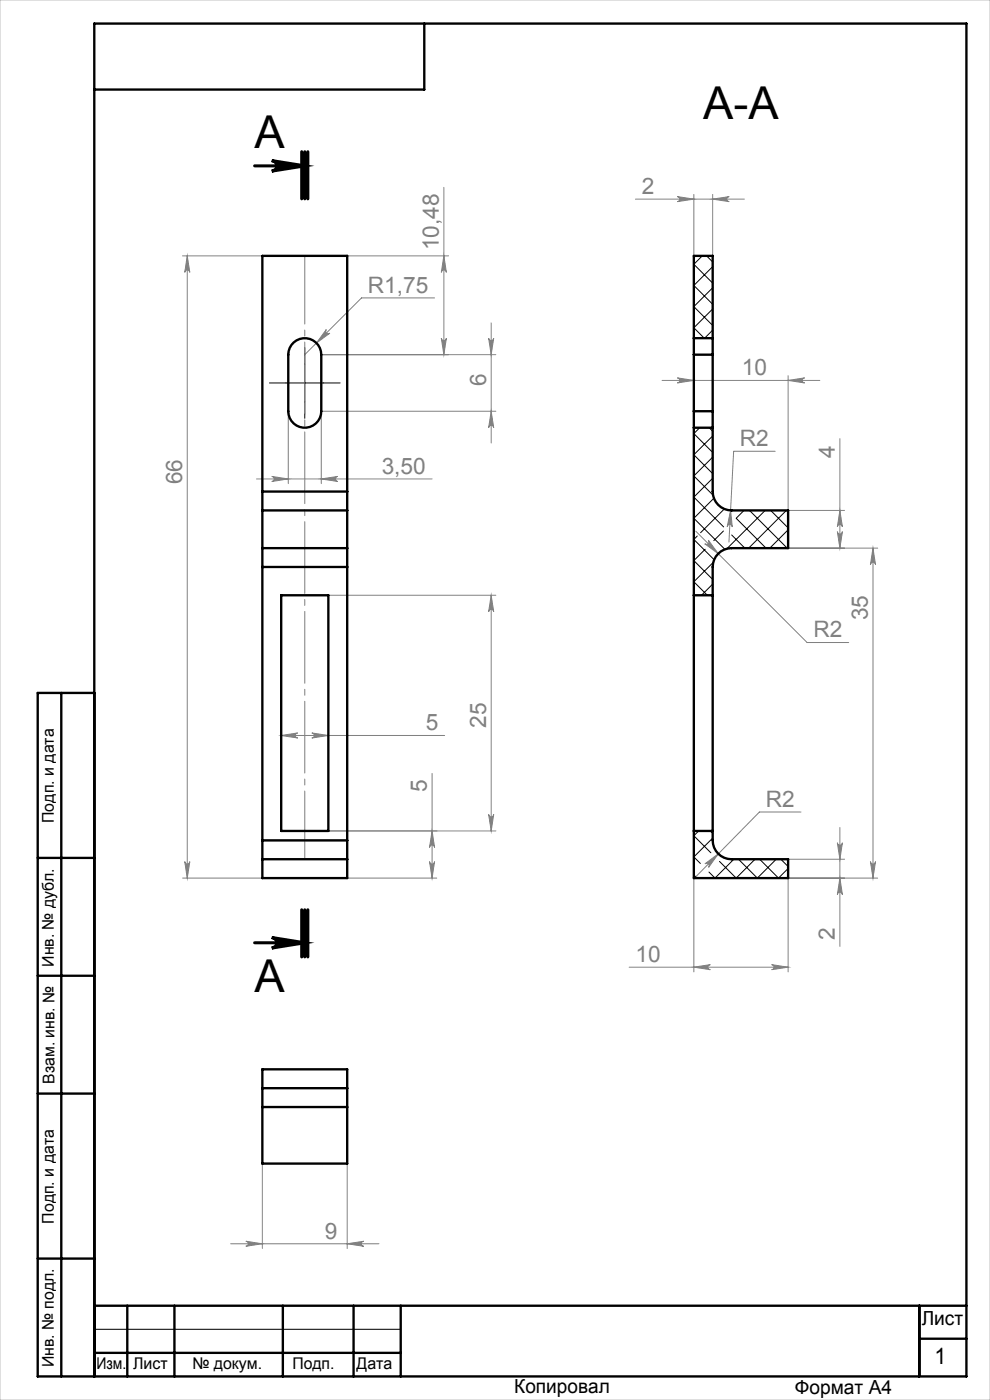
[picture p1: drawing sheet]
<svg xmlns="http://www.w3.org/2000/svg" width="210mm" height="297mm" viewBox="0 0 210 297" stroke-linecap="round" stroke-linejoin="round" font-family="sans-serif">
<path d="M57.6 34.1l7 1.1-7 1.1a1.12 1.12 0 0 0 1.1-1.1 1.12 1.12 0 0 0-1.1-1.1zM57.6 198.9l7 1.1-7 1.1a1.12 1.12 0 0 0 1.1-1.1 1.12 1.12 0 0 0-1.1-1.1z" fill="none" stroke="#000" stroke-width=".65" stroke-linecap="butt"/>
<g fill="none" stroke="#808080" stroke-width=".21">
<path d="M94.2 39.7v35.5M38.7 54.3h16.9M39.7 54.3l.6 3.5a.54 .54 0 0 0-.6-.5 .54 .54 0 0 0-.5 .5zM39.7 54.3v132M73.7 54.3h21.5M94.2 54.3l.5 3.5a.54 .54 0 0 0-.5-.5 .54 .54 0 0 0-.6 .5zM134.8 42.2h23.1M143.7 41.7l3.5 .5-3.5 .6a.54 .54 0 0 0 .5-.6 .54 .54 0 0 0-.5-.5zM147.2 41.2v13.1M151.2 42.2l3.5-.5a.54 .54 0 0 0-.5 .5 .54 .54 0 0 0 .5 .6zM151.2 41.2v13.1M68.2 75.2h37"/>
<path d="M69.2 69.9a.54 .54 0 0 0 0 .8 .54 .54 0 0 0 .8 0l-2.9 2.1zM92.2 63.2h-15.5l-12.1 12M93.6 71.7a.54 .54 0 0 0 .6 .6 .54 .54 0 0 0 .5-.6l-.5 3.5zM103.6 71.7a.54 .54 0 0 0 .6 .6 .54 .54 0 0 0 .5-.6l-.5 3.5zM104.2 68.5v25.5M167.2 79.7v28.6M61.1 87.3v15.3M104.2 87.2l.5 3.5a.54 .54 0 0 0-.5-.5 .54 .54 0 0 0-.6 .5zM105.2 87.2l-37.1 .1v15.3M140.4 80.7h33.5M143.7 80.2l3.5 .5-3.5 .5a.54 .54 0 0 0 .5-.5 .54 .54 0 0 0-.5-.5zM164.4 95.7h-8.8l-1 19.3"/>
<path d="M167.2 80.7l3.5-.5a.54 .54 0 0 0-.5 .5 .54 .54 0 0 0 .5 .5zM178.2 93.1v23.2M54.4 101.6h37.3M57.6 101.1l3.5 .5-3.5 .5a.54 .54 0 0 0 .6-.5 .54 .54 0 0 0-.6-.5zM68.1 101.6l3.5-.5a.54 .54 0 0 0-.5 .5 .54 .54 0 0 0 .5 .5zM147.6 112.7l23.6 23.6h8.8M149.5 115.4a.54 .54 0 0 0 .7-.1 .54 .54 0 0 0 .1-.7l2 2.9zM155 108.3l.3 3.5a.54 .54 0 0 0-.5-.5 .54 .54 0 0 0-.5 .4zM167.2 116.3h19M167.2 108.3h12M177.6 112.8a.54 .54 0 0 0 .6 .5 .54 .54 0 0 0 .5-.5l-.5 3.5zM178.2 108.3l.5 3.5a.54 .54 0 0 0-.5-.5 .54 .54 0 0 0-.6 .5z"/>
<path d="M185.2 116.3l.5 3.5a.54 .54 0 0 0-.5-.5 .54 .54 0 0 0-.6 .5zM185.2 116.3v70M69.7 126.3h35.5M104.2 126.3l.5 3.5a.54 .54 0 0 0-.5-.5 .54 .54 0 0 0-.6 .5zM104.2 126.3v50M59.6 156l3.5-.5a.54 .54 0 0 0-.5 .5 .54 .54 0 0 0 .5 .6zM59.6 156h34.7M66.1 155.5l3.5 .5-3.5 .6a.54 .54 0 0 0 .6-.6 .54 .54 0 0 0-.6-.5zM69.7 176.3h35.5M91.6 176.3l.6 3.5a.54 .54 0 0 0-.6-.5 .54 .54 0 0 0-.5 .5zM91.6 164.1v22.2M103.6 172.8a.54 .54 0 0 0 .6 .5 .54 .54 0 0 0 .5-.5l-.5 3.5z"/>
<path d="M169.9 172.3h-8.8l-13.4 13.6M177.6 178.8a.54 .54 0 0 0 .6 .5 .54 .54 0 0 0 .5-.5l-.5 3.5zM178.2 175.6v25.2M38.7 186.3h16.9M39.2 182.8a.54 .54 0 0 0 .5 .5 .54 .54 0 0 0 .6-.5l-.6 3.5zM73.7 186.3h18.9M91.1 182.8a.54 .54 0 0 0 .5 .5 .54 .54 0 0 0 .6-.5l-.6 3.5zM147.2 186.3v19.9M149.5 183.3l2.9-2.2-2.1 2.9a.54 .54 0 0 0 0-.7 .54 .54 0 0 0-.8 0zM155.2 182.3h24M167.2 186.3v19.9M167.2 186.3h19"/>
<path d="M178.2 186.3l.5 3.5a.54 .54 0 0 0-.5-.5 .54 .54 0 0 0-.6 .5zM184.6 182.8a.54 .54 0 0 0 .6 .5 .54 .54 0 0 0 .5-.5l-.5 3.5zM133.5 205.2h33.7M147.2 205.2l3.5-.6a.54 .54 0 0 0-.5 .6 .54 .54 0 0 0 .5 .5zM163.7 204.6l3.5 .6-3.5 .5a.54 .54 0 0 0 .5-.5 .54 .54 0 0 0-.5-.6zM55.6 246.9v18M73.6 246.9v18M48.9 263.9h31.5M52.1 263.3l3.5 .6-3.5 .5a.54 .54 0 0 0 .6-.5 .54 .54 0 0 0-.6-.6zM73.6 263.9l3.5-.6a.54 .54 0 0 0-.5 .6 .54 .54 0 0 0 .5 .5z"/>
</g>
<path d="M54 35.2h10.6M64 32.2v10M64.6 32.2v10M65.3 32.2v10M64 193v10M64.6 193v10M65.3 193v10zM54 200h10.6" fill="none" stroke="#000" stroke-width=".65"/>
<path d="M64.6 77.2v8M60.6 81.2h8M20 282h65" fill="none" stroke="#000" stroke-width=".21"/>
<g fill="none" stroke="#000" stroke-width=".5">
<path d="M90 5v14h-70M13 147v145M20 147h-12v145h197v-287h-185v287M8 182h12M8 207h12M8 232h12M8 267h12M20 277h185M27 277v15M37 277v15M60 277v15M75 277v15"/>
<path d="M85 277v15M195 277v15M20 287h65M195 284h10"/>
</g>
<path d="M0 0h210v297h-210z" fill="none" stroke="#c0c0c0" stroke-width=".21"/>
<path d="M64.6 77.2v-3.5M60.6 81.2h-3.5M64.6 85.2v3.5M68.6 81.2h3.5" fill="none" stroke="#000" stroke-width=".21" stroke-dasharray="15.2 1.3 1.3 1.3"/>
<path d="M64.6 54.3v128" fill="none" stroke="#808080" stroke-width=".21" stroke-dasharray="15.2 1.3 1.3 1.3" stroke-dashoffset=".8"/>
<path d="M57.6 34.1l7 1.1-7 1.1a1.12 1.12 0 0 0 1.1-1.1 1.12 1.12 0 0 0-1.1-1.1zM57.6 198.9l7 1.1-7 1.1a1.12 1.12 0 0 0 1.1-1.1 1.12 1.12 0 0 0-1.1-1.1z" fill="#000"/>
<g fill="#808080">
<path d="M68.1 101.6l3.5-.5a.54 .54 0 0 0-.5 .5 .54 .54 0 0 0 .5 .5zM57.6 101.1l3.5 .5-3.5 .5a.54 .54 0 0 0 .6-.5 .54 .54 0 0 0-.6-.5zM163.7 204.6l3.5 .6-3.5 .5a.54 .54 0 0 0 .5-.5 .54 .54 0 0 0-.5-.6zM147.2 205.2l3.5-.6a.54 .54 0 0 0-.5 .6 .54 .54 0 0 0 .5 .5zM73.6 263.9l3.5-.6a.54 .54 0 0 0-.5 .6 .54 .54 0 0 0 .5 .5zM52.1 263.3l3.5 .6-3.5 .5a.54 .54 0 0 0 .6-.5 .54 .54 0 0 0-.6-.6z"/>
<path d="M69.2 69.9l-2.1 2.9 2.9-2.1a.54 .54 0 0 1-.8 0 .54 .54 0 0 1 0-.8zM149.5 115.4l2.8 2.1-2-2.9a.54 .54 0 0 1-.1 .7 .54 .54 0 0 1-.7 .1zM149.5 183.3a.54 .54 0 0 1 .8 0 .54 .54 0 0 1 0 .7l2.1-2.9zM155 108.3l-.7 3.4a.54 .54 0 0 1 .5-.4 .54 .54 0 0 1 .5 .5z"/>
<path d="M66.1 155.5l3.5 .5-3.5 .6a.54 .54 0 0 0 .6-.6 .54 .54 0 0 0-.6-.5zM59.6 156l3.5-.5a.54 .54 0 0 0-.5 .5 .54 .54 0 0 0 .5 .6zM167.2 80.7l3.5-.5a.54 .54 0 0 0-.5 .5 .54 .54 0 0 0 .5 .5zM143.7 80.2l3.5 .5-3.5 .5a.54 .54 0 0 0 .5-.5 .54 .54 0 0 0-.5-.5zM151.2 42.2l3.5-.5a.54 .54 0 0 0-.5 .5 .54 .54 0 0 0 .5 .6zM143.7 41.7l3.5 .5-3.5 .6a.54 .54 0 0 0 .5-.6 .54 .54 0 0 0-.5-.5z"/>
<path d="M39.2 182.8a.54 .54 0 0 0 .5 .5 .54 .54 0 0 0 .6-.5l-.6 3.5zM39.7 54.3l.6 3.5a.54 .54 0 0 0-.6-.5 .54 .54 0 0 0-.5 .5zM91.1 182.8a.54 .54 0 0 0 .5 .5 .54 .54 0 0 0 .6-.5l-.6 3.5zM91.6 176.3l.6 3.5a.54 .54 0 0 0-.6-.5 .54 .54 0 0 0-.5 .5zM184.6 182.8a.54 .54 0 0 0 .6 .5 .54 .54 0 0 0 .5-.5l-.5 3.5zM185.2 116.3l.5 3.5a.54 .54 0 0 0-.5-.5 .54 .54 0 0 0-.6 .5zM178.2 186.3l.5 3.5a.54 .54 0 0 0-.5-.5 .54 .54 0 0 0-.6 .5zM177.6 178.8a.54 .54 0 0 0 .6 .5 .54 .54 0 0 0 .5-.5l-.5 3.5zM177.6 112.8a.54 .54 0 0 0 .6 .5 .54 .54 0 0 0 .5-.5l-.5 3.5zM178.2 108.3l.5 3.5a.54 .54 0 0 0-.5-.5 .54 .54 0 0 0-.6 .5z"/>
<path d="M103.6 172.8a.54 .54 0 0 0 .6 .5 .54 .54 0 0 0 .5-.5l-.5 3.5zM104.2 126.3l.5 3.5a.54 .54 0 0 0-.5-.5 .54 .54 0 0 0-.6 .5z"/>
<path d="M103.6 71.7a.54 .54 0 0 0 .6 .6 .54 .54 0 0 0 .5-.6l-.5 3.5zM104.2 87.2l.5 3.5a.54 .54 0 0 0-.5-.5 .54 .54 0 0 0-.6 .5zM94.2 54.3l.5 3.5a.54 .54 0 0 0-.5-.5 .54 .54 0 0 0-.6 .5zM93.6 71.7a.54 .54 0 0 0 .6 .6 .54 .54 0 0 0 .5-.6l-.5 3.5z"/>
</g>
<g fill="none" stroke="#000" stroke-width=".5">
<path d="M62.3 72.6a3.5 3.5 0 0 1 3.8-.6 3.5 3.5 0 0 1 2 3.2v12a3.5 3.5 0 0 1-3.5 3.5 3.5 3.5 0 0 1-3.5-3.5v-12a3.5 3.5 0 0 1 1.2-2.6zM147.2 71.7v3.5M147.2 71.7v-17.4h4v17.4M147.2 71.7h4M147.2 75.2v12M147.2 75.2h4M151.2 71.7v3.5M151.2 75.2v12M147.2 87.2v3.5M147.2 90.7v95.6h20v-4h-12a4 4 0 0 1-4-4v-58a4 4 0 0 1 4-4h12v-8h-12a4 4 0 0 1-4-4v-13.6M147.2 87.2h4M147.2 90.7h4"/>
<path d="M151.2 87.2v3.5M55.6 116.3v4M55.6 104.3v4M55.6 104.3v-50h18v50M55.6 108.3v8M55.6 108.3h18M55.6 116.3h18M55.6 104.3h18M73.6 116.3v4M73.6 104.3v4M73.6 108.3v8M55.6 120.3v58"/>
<path d="M55.6 120.3h18M59.6 126.3h10v50h-10zM73.6 120.3v58M147.2 126.3h4M55.6 178.3v4M55.6 178.3h18M73.6 178.3v4M147.2 176.3h4M55.6 182.3v4h18v-4M55.6 182.3h18M55.6 230.9v4M55.6 230.9v-4h18v4"/>
<path d="M55.6 234.9v12h18v-12M55.6 230.9h18M55.6 234.9h18M73.6 230.9v4"/>
</g>
<g fill="none" stroke="#000" stroke-width=".21">
<path d="M149 54.3l-1.8 1.8 4 4M149.9 54.3l1.3 1.3M151.2 56.6l-4 4 4 4M151.2 61l-4 4 4 4M151.2 65.5l-4 4 2.2 2.2M151.2 70l-1.7 1.7M148.4 90.7l-1.2 1.3 4 4M150.4 90.7l.8 .8M151.2 92.5l-4 4 4 4M151.2 97l-4 4 4.1 4M147.9 113.7l-.7 .7 4.3 4.3M149.6 116.5l-2.4 2.4 4 4"/>
<path d="M151.2 101.5l-4 4 6.3 6.3M151.3 119.3l-4.1 4.1 2.8 2.9M151.4 105.7l-4.2 4.2 6.6 6.6M153.5 112.7l-2.1 2M153.6 108l-5 5M155.2 113.5l2.8 2.8M156.2 110l6.3 6.3M157.8 108.3l-1.6 1.6M159 108.3l8 8M162.3 108.3l-8.1 8.1M163.5 108.3l3.7 3.7M166.8 108.3l-8 8"/>
<path d="M167.2 112.4l-3.9 3.9M151.2 123.9l-2.4 2.4M148.2 176.3l-1 1 3.6 3.6M150.6 176.3l.6 .5M151.2 177.8l-4 4 1.4 1.4M147.6 185.9l-.4 .4M152.3 181.1h.1M155.7 182.3l-4 4-1.3-1.3M156.6 182.3l4 4 4-4M160.2 182.3l-4 4-3.6-3.6M161.1 182.3l4 4 2.1-2.1M165.6 182.3l1.6 1.5"/>
</g>
<g font-size="9.6">
<text x="149.2" y="25.2">A-A</text>
<text x="54" y="31.4">A</text>
<text x="54" y="210.5">A</text>
</g>
<g font-size="4.8" fill="#808080">
<text x="136.1" y="41.2">2</text>
<text x="93.1" y="53.1" transform="rotate(-90 93.1 53.1)">10,48</text>
<text x="78" y="62.1">R1,75</text>
<text x="103.1" y="81.9" transform="rotate(-90 103.1 81.9)">6</text>
<text x="157.4" y="79.6">10</text>
<text x="157" y="94.7">R2</text>
<text x="81" y="100.5">3,50</text>
<text x="177.1" y="97.1" transform="rotate(-90 177.1 97.1)">4</text>
<text x="38.6" y="102.7" transform="rotate(-90 38.6 102.7)">66</text>
<text x="184.1" y="131.6" transform="rotate(-90 184.1 131.6)">35</text>
<text x="172.5" y="135.2">R2</text>
<text x="90.3" y="155">5</text>
<text x="103.1" y="154.4" transform="rotate(-90 103.1 154.4)">25</text>
<text x="90.6" y="168.1" transform="rotate(-90 90.6 168.1)">5</text>
<text x="162.4" y="171.2">R2</text>
<text x="177.1" y="199.4" transform="rotate(-90 177.1 199.4)">2</text>
<text x="134.8" y="204.1">10</text>
<text x="68.9" y="262.8">9</text>
</g>
<text font-size="4.8" x="198.2" y="289.5">1</text>
<g font-size="4.1">
<text x="195.5" y="281.2">Лист</text>
<text x="109.1" y="295.6">Копировал</text>
<text x="168.6" y="295.7">Формат А4</text>
</g>
<g font-size="3.4">
<text x="11.4" y="174.6" transform="rotate(-90 11.4 174.6)">Подп. и дата</text>
<text x="11.4" y="205.1" transform="rotate(-90 11.4 205.1)">Инв. № дубл.</text>
<text x="11.6" y="229.9" transform="rotate(-90 11.6 229.9)">Взам. инв. №</text>
<text x="11.4" y="259.6" transform="rotate(-90 11.4 259.6)">Подп. и дата</text>
<text x="11.4" y="290" transform="rotate(-90 11.4 290)">Инв. № подл.</text>
<text x="20.4" y="290.4">Изм.</text>
<text x="28.2" y="290.4">Лист</text>
<text x="40.8" y="290.4">№ докум.</text>
<text x="62" y="290.4">Подп.</text>
<text x="75.6" y="290.4">Дата</text>
</g>
</svg>
